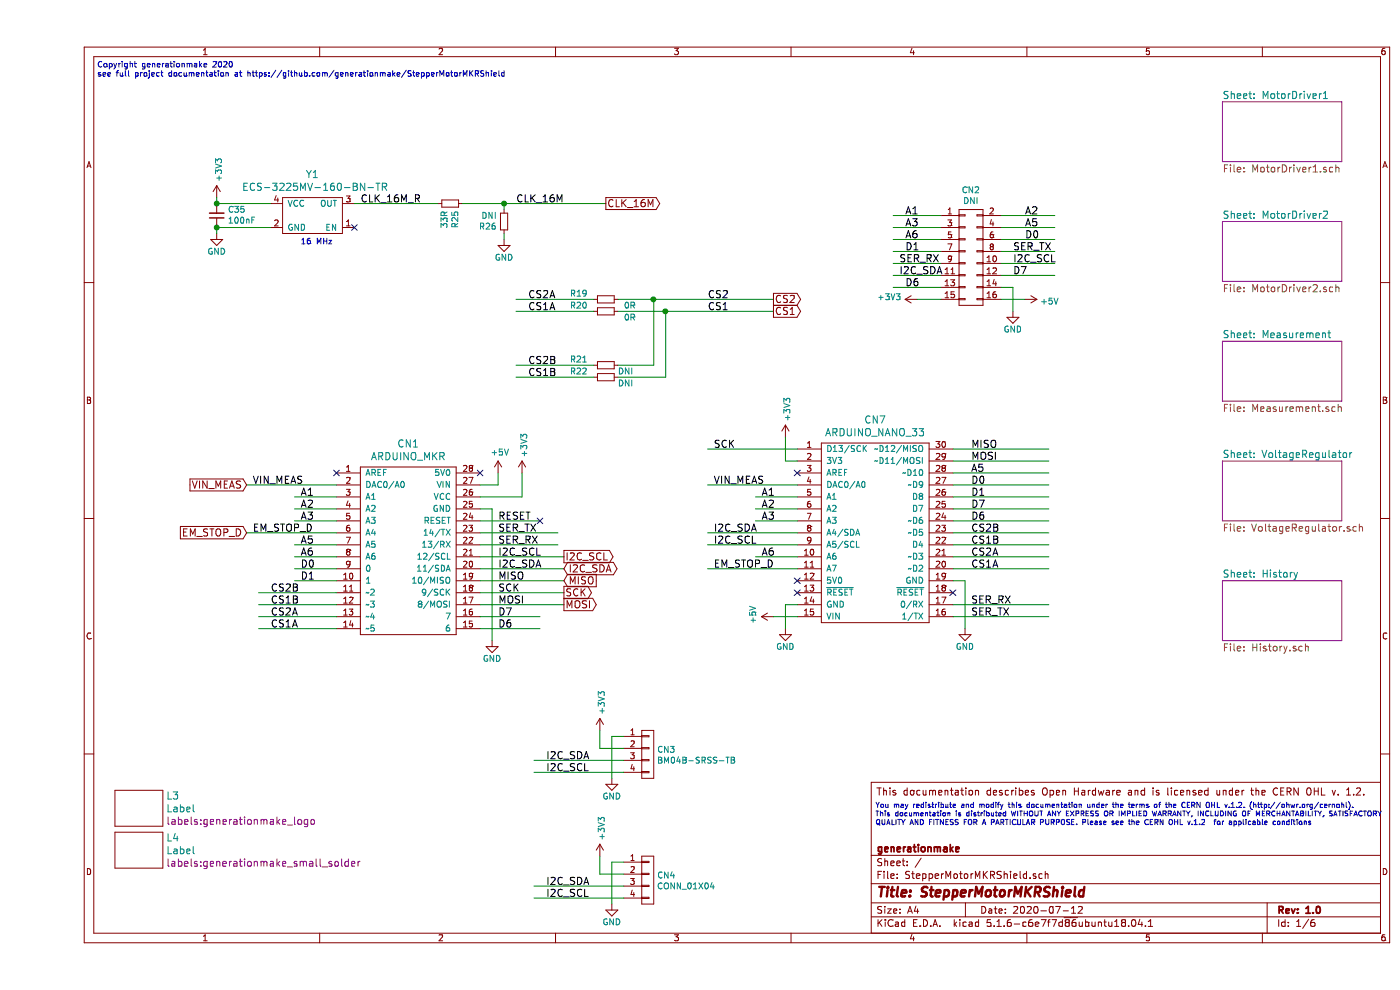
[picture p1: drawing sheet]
EESchema Schematic File Version 4
EELAYER 30 0
EELAYER END
$Descr A4 11693 8268
encoding utf-8
Sheet 1 6
Title "StepperMotorMKRShield"
Date "2020-07-12"
Rev "1.0"
Comp "generationmake"
Comment1 ""
Comment2 ""
Comment3 ""
Comment4 "This documentation describes Open Hardware and is licensed under the CERN OHL v. 1.2."
$EndDescr
Text Notes 500  650  0    47   ~ 0
Copyright generationmake 2020\nsee full project documentation at https://github.com/generationmake/StepperMotorMKRShield
Text Notes 7000 6900 0    43   ~ 0
You may redistribute and modify this documentation under the terms of the CERN OHL v.1.2. (http://ohwr.org/cernohl). \nThis documentation is distributed WITHOUT ANY EXPRESS OR IMPLIED WARRANTY, INCLUDING OF MERCHANTABILITY, SATISFACTORY \nQUALITY AND FITNESS FOR A PARTICULAR PURPOSE. Please see the CERN OHL v.1.2  for applicable conditions
Text Label 1800 4050 0    60   ~ 0
VIN_MEAS
Text Label 3850 4350 0    60   ~ 0
RESET
$Comp
L power-supply:+3V3 #PWR0106
U 1 1
P 4050 3950
F 0 "#PWR0106" H 4050 3800 50  0001 C CNN
F 1 "+3V3" V 4065 4078 50  0000 L CNN
F 2 "" H 4050 3950 50  0000 C CNN
F 3 "" H 4050 3950 50  0000 C CNN
	1    4050 3950
	1    0    0    -1  
$EndComp
Text Label 5600 2600 0    60   ~ 0
CS1
Wire Wire Line
	3700 4350 4200 4350
Wire Wire Line
	1750 4050 2500 4050
NoConn ~ 2500 3950
Text Label 1800 4450 0    60   ~ 0
EM_STOP_D
$Sheet
S 9900 2850 1000 500 
U 5DE3661B
F0 "Measurement" 60
F1 "Measurement.sch" 60
$EndSheet
Text GLabel 6150 2600 2    60   Output ~ 0
CS1
Text GLabel 1750 4450 0    60   Input ~ 0
EM_STOP_D
Text GLabel 1750 4050 0    60   Input ~ 0
VIN_MEAS
$Sheet
S 9900 3850 1000 500 
U 5DE38154
F0 "VoltageRegulator" 60
F1 "VoltageRegulator.sch" 60
$EndSheet
$Sheet
S 9900 850  1000 500 
U 5DEC41AF
F0 "MotorDriver1" 60
F1 "MotorDriver1.sch" 60
$EndSheet
$Sheet
S 9900 1850 1000 500 
U 5DE3616E
F0 "MotorDriver2" 60
F1 "MotorDriver2.sch" 60
$EndSheet
$Sheet
S 9900 4850 1000 500 
U 5DE38FE7
F0 "History" 60
F1 "History.sch" 60
$EndSheet
Wire Wire Line
	1750 4450 2500 4450
Text GLabel 4400 4950 2    60   Output ~ 0
SCK
Text GLabel 4400 5050 2    60   Output ~ 0
MOSI
Text GLabel 4400 4850 2    60   Input ~ 0
MISO
Text GLabel 6150 2500 2    60   Output ~ 0
CS2
Text Label 5600 2500 0    60   ~ 0
CS2
$Comp
L mechanical-connectors:CONN_01X04 CN3
U 1 1
P 5100 6300
F 0 "CN3" H 5178 6341 50  0000 L CNN
F 1 "BM04B-SRSS-TB" H 5178 6250 50  0000 L CNN
F 2 "connectors_JST_SH:Connectors_JST_BM04B-SRSS-TB" H 5100 6300 50  0001 C CNN
F 3 "" H 5100 6300 50  0000 C CNN
	1    5100 6300
	1    0    0    -1  
$EndComp
$Comp
L power-supply:+3V3 #PWR080
U 1 1
P 4700 6100
F 0 "#PWR080" H 4700 5950 50  0001 C CNN
F 1 "+3V3" V 4715 6228 50  0000 L CNN
F 2 "" H 4700 6100 50  0000 C CNN
F 3 "" H 4700 6100 50  0000 C CNN
	1    4700 6100
	1    0    0    -1  
$EndComp
$Comp
L power-supply:GND #PWR082
U 1 1
P 4800 6500
F 0 "#PWR082" H 4800 6250 50  0001 C CNN
F 1 "GND" H 4800 6350 50  0000 C CNN
F 2 "" H 4800 6500 50  0000 C CNN
F 3 "" H 4800 6500 50  0000 C CNN
	1    4800 6500
	1    0    0    -1  
$EndComp
Wire Wire Line
	4900 6150 4800 6150
Wire Wire Line
	4800 6150 4800 6500
Wire Wire Line
	4900 6250 4700 6250
Wire Wire Line
	4700 6250 4700 6100
Wire Wire Line
	4150 6350 4900 6350
Wire Wire Line
	4150 6450 4900 6450
Text Label 4250 6350 0    60   ~ 0
I2C_SDA
Text Label 4250 6450 0    60   ~ 0
I2C_SCL
Text Label 3850 4550 0    60   ~ 0
SER_RX
Text Label 3850 4450 0    60   ~ 0
SER_TX
$Comp
L mechanical-connectors:CONN_01X04 CN4
U 1 1
P 5100 7350
F 0 "CN4" H 5178 7391 50  0000 L CNN
F 1 "CONN_01X04" H 5178 7300 50  0000 L CNN
F 2 "pin_headers:Pin_Header_Straight_1x04" H 5100 7350 50  0001 C CNN
F 3 "" H 5100 7350 50  0000 C CNN
	1    5100 7350
	1    0    0    -1  
$EndComp
$Comp
L power-supply:+3V3 #PWR084
U 1 1
P 4700 7150
F 0 "#PWR084" H 4700 7000 50  0001 C CNN
F 1 "+3V3" V 4715 7278 50  0000 L CNN
F 2 "" H 4700 7150 50  0000 C CNN
F 3 "" H 4700 7150 50  0000 C CNN
	1    4700 7150
	1    0    0    -1  
$EndComp
$Comp
L power-supply:GND #PWR086
U 1 1
P 4800 7550
F 0 "#PWR086" H 4800 7300 50  0001 C CNN
F 1 "GND" H 4800 7400 50  0000 C CNN
F 2 "" H 4800 7550 50  0000 C CNN
F 3 "" H 4800 7550 50  0000 C CNN
	1    4800 7550
	1    0    0    -1  
$EndComp
Wire Wire Line
	4900 7200 4800 7200
Wire Wire Line
	4800 7200 4800 7550
Wire Wire Line
	4900 7300 4700 7300
Wire Wire Line
	4700 7300 4700 7150
Wire Wire Line
	4150 7400 4900 7400
Wire Wire Line
	4150 7500 4900 7500
Text Label 4250 7400 0    60   ~ 0
I2C_SDA
Text Label 4250 7500 0    60   ~ 0
I2C_SCL
$Comp
L devices:R_0603 R19
U 1 1
P 4750 2500
F 0 "R19" V 4700 2200 50  0000 L CNN
F 1 "0R" V 4800 2650 50  0000 L CNN
F 2 "resistors:R_0603" H 4750 2350 50  0001 C CNN
F 3 "" H 4750 2500 50  0000 C CNN
	1    4750 2500
	0    1    1    0   
$EndComp
$Comp
L devices:R_0603 R20
U 1 1
P 4750 2600
F 0 "R20" V 4700 2300 50  0000 L CNN
F 1 "0R" V 4800 2750 50  0000 L CNN
F 2 "resistors:R_0603" H 4750 2450 50  0001 C CNN
F 3 "" H 4750 2600 50  0000 C CNN
	1    4750 2600
	0    1    1    0   
$EndComp
$Comp
L devices:R_0603 R21
U 1 1
P 4750 3050
F 0 "R21" V 4700 2750 50  0000 L CNN
F 1 "DNI" V 4800 3150 50  0000 L CNN
F 2 "resistors:R_0603" H 4750 2900 50  0001 C CNN
F 3 "" H 4750 3050 50  0000 C CNN
	1    4750 3050
	0    1    1    0   
$EndComp
$Comp
L devices:R_0603 R22
U 1 1
P 4750 3150
F 0 "R22" V 4700 2850 50  0000 L CNN
F 1 "DNI" V 4800 3250 50  0000 L CNN
F 2 "resistors:R_0603" H 4750 3000 50  0001 C CNN
F 3 "" H 4750 3150 50  0000 C CNN
	1    4750 3150
	0    1    1    0   
$EndComp
Wire Wire Line
	4000 2500 4650 2500
Wire Wire Line
	4000 2600 4650 2600
Wire Wire Line
	4000 3050 4650 3050
Wire Wire Line
	4000 3150 4650 3150
Wire Wire Line
	4850 2500 5150 2500
Wire Wire Line
	4850 2600 5250 2600
Wire Wire Line
	4850 3050 5150 3050
Wire Wire Line
	5150 3050 5150 2500
Connection ~ 5150 2500
Wire Wire Line
	5150 2500 6150 2500
Wire Wire Line
	4850 3150 5250 3150
Wire Wire Line
	5250 3150 5250 2600
Connection ~ 5250 2600
Wire Wire Line
	5250 2600 6150 2600
Text Label 4100 2500 0    60   ~ 0
CS2A
Text Label 4100 2600 0    60   ~ 0
CS1A
Text Label 4100 3050 0    60   ~ 0
CS2B
Text Label 4100 3150 0    60   ~ 0
CS1B
Wire Wire Line
	2500 5250 1850 5250
Wire Wire Line
	2500 5150 1850 5150
Wire Wire Line
	2500 5050 1850 5050
Wire Wire Line
	2500 4950 1850 4950
Text Label 1950 4950 0    60   ~ 0
CS2B
Text Label 1950 5050 0    60   ~ 0
CS1B
Text Label 1950 5150 0    60   ~ 0
CS2A
Text Label 1950 5250 0    60   ~ 0
CS1A
$Comp
L devices:oscillator Y1
U 1 1
P 2300 1800
F 0 "Y1" H 2300 2147 60  0000 C CNN
F 1 " ECS-3225MV-160-BN-TR" H 2300 2041 60  0000 C CNN
F 2 "crystals:Crystal_SMD_3.2x2.5mm_4Pad" H 2300 1800 60  0001 C CNN
F 3 "" H 2300 1800 60  0001 C CNN
	1    2300 1800
	1    0    0    -1  
$EndComp
$Comp
L devices:R_0603 R25
U 1 1
P 3450 1700
F 0 "R25" H 3509 1746 50  0000 L CNN
F 1 "33R" H 3509 1655 50  0000 L CNN
F 2 "resistors:R_0603" H 3450 1550 50  0001 C CNN
F 3 "" H 3450 1700 50  0000 C CNN
	1    3450 1700
	0    1    1    0   
$EndComp
$Comp
L devices:R_0603 R26
U 1 1
P 3900 1850
F 0 "R26" H 3959 1896 50  0000 L CNN
F 1 "DNI" H 3959 1805 50  0000 L CNN
F 2 "resistors:R_0603" H 3900 1700 50  0001 C CNN
F 3 "" H 3900 1850 50  0000 C CNN
	1    3900 1850
	-1   0    0    1   
$EndComp
$Comp
L devices:C_0603 C35
U 1 1
P 1500 1800
F 0 "C35" H 1408 1754 50  0000 R CNN
F 1 "100nF" H 1408 1845 50  0000 R CNN
F 2 "capacitors:C_0603" H 1500 1650 50  0001 C CNN
F 3 "" H 1500 1800 50  0000 C CNN
	1    1500 1800
	-1   0    0    1   
$EndComp
$Comp
L power-supply:+3V3 #PWR095
U 1 1
P 1500 1650
F 0 "#PWR095" H 1500 1500 50  0001 C CNN
F 1 "+3V3" V 1515 1778 50  0000 L CNN
F 2 "" H 1500 1650 50  0000 C CNN
F 3 "" H 1500 1650 50  0000 C CNN
	1    1500 1650
	1    0    0    -1  
$EndComp
$Comp
L power-supply:GND #PWR096
U 1 1
P 1500 1950
F 0 "#PWR096" H 1500 1700 50  0001 C CNN
F 1 "GND" H 1500 1800 50  0000 C CNN
F 2 "" H 1500 1950 50  0000 C CNN
F 3 "" H 1500 1950 50  0000 C CNN
	1    1500 1950
	1    0    0    -1  
$EndComp
$Comp
L power-supply:GND #PWR097
U 1 1
P 3900 2000
F 0 "#PWR097" H 3900 1750 50  0001 C CNN
F 1 "GND" H 3900 1850 50  0000 C CNN
F 2 "" H 3900 2000 50  0000 C CNN
F 3 "" H 3900 2000 50  0000 C CNN
	1    3900 2000
	1    0    0    -1  
$EndComp
Wire Wire Line
	3900 1750 3900 1700
Connection ~ 3900 1700
Wire Wire Line
	3900 1700 3550 1700
Wire Wire Line
	3900 1950 3900 2000
Wire Wire Line
	1500 1650 1500 1700
Wire Wire Line
	1500 1900 1500 1950
Wire Wire Line
	1950 1900 1500 1900
Connection ~ 1500 1900
Wire Wire Line
	1950 1700 1500 1700
Connection ~ 1500 1700
NoConn ~ 2650 1900
Wire Wire Line
	3900 1700 4750 1700
Wire Wire Line
	2650 1700 3350 1700
Text Label 4000 1700 0    60   ~ 0
CLK_16M
Text Label 2700 1700 0    60   ~ 0
CLK_16M_R
Text GLabel 4750 1700 2    60   Output ~ 0
CLK_16M
$Comp
L mechanical-connectors:CONN_02X08 CN2
U 1 1
P 7800 2150
F 0 "CN2" H 7800 2715 50  0000 C CNN
F 1 "DNI" H 7800 2624 50  0000 C CNN
F 2 "pin_headers:Pin_Header_Straight_2x08" H 7800 950 50  0001 C CNN
F 3 "" H 7800 950 50  0000 C CNN
	1    7800 2150
	1    0    0    -1  
$EndComp
Wire Wire Line
	2150 4550 2500 4550
Wire Wire Line
	2150 4350 2500 4350
Wire Wire Line
	2150 4250 2500 4250
Wire Wire Line
	2150 4150 2500 4150
Text Label 2200 4150 0    60   ~ 0
A1
Text Label 2200 4250 0    60   ~ 0
A2
Text Label 2200 4350 0    60   ~ 0
A3
Text Label 2200 4550 0    60   ~ 0
A5
Text Label 3850 5250 0    60   ~ 0
D6
Text Label 2200 4850 0    60   ~ 0
D1
Text Label 2200 4750 0    60   ~ 0
D0
Text Label 2200 4650 0    60   ~ 0
A6
Wire Wire Line
	7150 1800 7550 1800
Wire Wire Line
	7150 1900 7550 1900
Wire Wire Line
	7150 2000 7550 2000
Wire Wire Line
	7150 2100 7550 2100
Wire Wire Line
	7150 2200 7550 2200
Wire Wire Line
	8050 2200 8500 2200
Wire Wire Line
	8500 2100 8050 2100
Wire Wire Line
	8050 2000 8500 2000
Wire Wire Line
	8500 1900 8050 1900
Wire Wire Line
	8500 1800 8050 1800
Text Label 7250 1800 0    60   ~ 0
A1
Text Label 8250 1800 0    60   ~ 0
A2
Text Label 7250 1900 0    60   ~ 0
A3
Text Label 8250 1900 0    60   ~ 0
A5
Text Label 7200 2200 0    60   ~ 0
SER_RX
Text Label 8150 2100 0    60   ~ 0
SER_TX
$Comp
L power-supply:GND #PWR083
U 1 1
P 8150 2600
F 0 "#PWR083" H 8150 2350 50  0001 C CNN
F 1 "GND" H 8150 2450 50  0000 C CNN
F 2 "" H 8150 2600 50  0000 C CNN
F 3 "" H 8150 2600 50  0000 C CNN
	1    8150 2600
	1    0    0    -1  
$EndComp
$Comp
L power-supply:+3V3 #PWR078
U 1 1
P 7350 2500
F 0 "#PWR078" H 7350 2350 50  0001 C CNN
F 1 "+3V3" V 7365 2628 50  0000 L CNN
F 2 "" H 7350 2500 50  0000 C CNN
F 3 "" H 7350 2500 50  0000 C CNN
	1    7350 2500
	0    -1   -1   0   
$EndComp
$Comp
L power-supply:+5V #PWR085
U 1 1
P 8250 2500
F 0 "#PWR085" H 8250 2350 50  0001 C CNN
F 1 "+5V" V 8265 2628 50  0000 L CNN
F 2 "" H 8250 2500 50  0000 C CNN
F 3 "" H 8250 2500 50  0000 C CNN
	1    8250 2500
	0    1    1    0   
$EndComp
Wire Wire Line
	8150 2600 8150 2400
Wire Wire Line
	8250 2500 8050 2500
Wire Wire Line
	7350 2500 7550 2500
Wire Wire Line
	8050 2400 8150 2400
Wire Wire Line
	8050 2300 8500 2300
Wire Wire Line
	7150 2300 7550 2300
Text Label 8150 2200 0    60   ~ 0
I2C_SCL
Text Label 7200 2300 0    60   ~ 0
I2C_SDA
$Comp
L devices:Label L3
U 1 1
P 850 6750
F 0 "L3" H 1078 6856 60  0000 L CNN
F 1 "Label" H 1078 6750 60  0000 L CNN
F 2 "labels:generationmake_logo" H 1078 6644 60  0000 L CNN
F 3 "" H 850 6750 60  0000 C CNN
	1    850  6750
	1    0    0    -1  
$EndComp
$Comp
L devices:Label L4
U 1 1
P 850 7100
F 0 "L4" H 1078 7206 60  0000 L CNN
F 1 "Label" H 1078 7100 60  0000 L CNN
F 2 "labels:generationmake_small_solder" H 1078 6994 60  0000 L CNN
F 3 "" H 850 7100 60  0000 C CNN
	1    850  7100
	1    0    0    -1  
$EndComp
Text Notes 2200 2050 0    47   ~ 0
16 MHz
$Comp
L MODULE_compute:ARDUINO_MKR CN1
U 1 1
P 3100 4600
F 0 "CN1" H 3100 5497 60  0000 C CNN
F 1 "ARDUINO_MKR" H 3100 5391 60  0000 C CNN
F 2 "MODULE_compute:ARDUINO_MKR_BASEBOARD" H 3000 5250 60  0001 C CNN
F 3 "" H 3100 4300 60  0000 C CNN
	1    3100 4600
	1    0    0    -1  
$EndComp
NoConn ~ 3700 3950
$Comp
L power-supply:+5V #PWR0105
U 1 1
P 3850 3950
F 0 "#PWR0105" H 3850 3800 50  0001 C CNN
F 1 "+5V" H 3865 4123 50  0000 C CNN
F 2 "" H 3850 3950 50  0000 C CNN
F 3 "" H 3850 3950 50  0000 C CNN
	1    3850 3950
	1    0    0    -1  
$EndComp
$Comp
L power-supply:GND #PWR0113
U 1 1
P 3800 5350
F 0 "#PWR0113" H 3800 5100 50  0001 C CNN
F 1 "GND" H 3800 5200 50  0000 C CNN
F 2 "" H 3800 5350 50  0000 C CNN
F 3 "" H 3800 5350 50  0000 C CNN
	1    3800 5350
	1    0    0    -1  
$EndComp
Wire Wire Line
	3700 4250 3800 4250
Wire Wire Line
	3700 4150 4050 4150
Wire Wire Line
	4050 4150 4050 3950
Wire Wire Line
	3700 4050 3850 4050
Wire Wire Line
	3850 4050 3850 3950
NoConn ~ 4200 4350
Wire Wire Line
	3800 4250 3800 5350
Text GLabel 4400 4650 2    60   Output ~ 0
I2C_SCL
Text GLabel 4400 4750 2    60   BiDi ~ 0
I2C_SDA
Text Label 3850 4750 0    60   ~ 0
I2C_SDA
Text Label 3850 4650 0    60   ~ 0
I2C_SCL
Wire Wire Line
	3700 4650 4400 4650
Wire Wire Line
	3700 4750 4400 4750
Wire Wire Line
	4400 4850 3700 4850
Wire Wire Line
	3700 4950 4400 4950
Wire Wire Line
	4400 5050 3700 5050
Wire Wire Line
	3700 4550 4350 4550
Wire Wire Line
	3700 4450 4350 4450
Text Label 3850 4850 0    60   ~ 0
MISO
Text Label 3850 4950 0    60   ~ 0
SCK
Text Label 3850 5050 0    60   ~ 0
MOSI
Text Label 3850 5150 0    60   ~ 0
D7
Wire Wire Line
	3700 5150 4200 5150
Wire Wire Line
	3700 5250 4200 5250
Wire Wire Line
	2150 4650 2500 4650
Wire Wire Line
	2150 4750 2500 4750
Wire Wire Line
	2150 4850 2500 4850
Text Label 7250 2000 0    60   ~ 0
A6
Text Label 8250 2000 0    60   ~ 0
D0
Text Label 7250 2100 0    60   ~ 0
D1
Text Label 8150 2300 0    60   ~ 0
D7
Wire Wire Line
	7150 2400 7550 2400
Text Label 7250 2400 0    60   ~ 0
D6
$Comp
L MODULE_compute:ARDUINO_NANO_33 CN7
U 1 1
P 7000 4400
F 0 "CN7" H 7000 5297 60  0000 C CNN
F 1 "ARDUINO_NANO_33" H 7000 5191 60  0000 C CNN
F 2 "MODULE_compute:ARDUINO_NANO_33" H 6900 4750 60  0001 C CNN
F 3 "" H 7000 4100 60  0000 C CNN
	1    7000 4400
	1    0    0    -1  
$EndComp
$Comp
L power-supply:GND #PWR022
U 1 1
P 6250 5250
F 0 "#PWR022" H 6250 5000 50  0001 C CNN
F 1 "GND" H 6250 5100 50  0000 C CNN
F 2 "" H 6250 5250 50  0000 C CNN
F 3 "" H 6250 5250 50  0000 C CNN
	1    6250 5250
	1    0    0    -1  
$EndComp
$Comp
L power-supply:+5V #PWR017
U 1 1
P 6150 5150
F 0 "#PWR017" H 6150 5000 50  0001 C CNN
F 1 "+5V" H 6165 5323 50  0000 C CNN
F 2 "" H 6150 5150 50  0000 C CNN
F 3 "" H 6150 5150 50  0000 C CNN
	1    6150 5150
	0    -1   -1   0   
$EndComp
$Comp
L power-supply:GND #PWR023
U 1 1
P 7750 5250
F 0 "#PWR023" H 7750 5000 50  0001 C CNN
F 1 "GND" H 7750 5100 50  0000 C CNN
F 2 "" H 7750 5250 50  0000 C CNN
F 3 "" H 7750 5250 50  0000 C CNN
	1    7750 5250
	1    0    0    -1  
$EndComp
$Comp
L power-supply:+3V3 #PWR019
U 1 1
P 6250 3650
F 0 "#PWR019" H 6250 3500 50  0001 C CNN
F 1 "+3V3" V 6265 3778 50  0000 L CNN
F 2 "" H 6250 3650 50  0000 C CNN
F 3 "" H 6250 3650 50  0000 C CNN
	1    6250 3650
	1    0    0    -1  
$EndComp
Wire Wire Line
	6350 3850 6250 3850
Wire Wire Line
	6250 3850 6250 3650
Wire Wire Line
	6350 5050 6250 5050
Wire Wire Line
	6250 5050 6250 5250
Wire Wire Line
	6350 5150 6150 5150
Wire Wire Line
	7650 4850 7750 4850
Wire Wire Line
	7750 4850 7750 5250
Text Label 5650 4050 0    60   ~ 0
VIN_MEAS
Wire Wire Line
	5600 4050 6350 4050
Text Label 5650 4750 0    60   ~ 0
EM_STOP_D
Wire Wire Line
	5600 4450 6350 4450
Wire Wire Line
	6000 4350 6350 4350
Wire Wire Line
	6000 4250 6350 4250
Wire Wire Line
	6000 4150 6350 4150
Text Label 6050 4150 0    60   ~ 0
A1
Text Label 6050 4250 0    60   ~ 0
A2
Text Label 6050 4350 0    60   ~ 0
A3
Text Label 6050 4650 0    60   ~ 0
A6
Wire Wire Line
	6000 4650 6350 4650
NoConn ~ 6350 3950
NoConn ~ 6350 4950
NoConn ~ 7650 4950
Wire Wire Line
	5600 4750 6350 4750
Wire Wire Line
	8450 5050 7650 5050
Wire Wire Line
	8450 5150 7650 5150
Wire Wire Line
	5600 3750 6350 3750
Wire Wire Line
	8450 4750 7650 4750
Wire Wire Line
	8450 4650 7650 4650
Wire Wire Line
	8450 4550 7650 4550
Wire Wire Line
	8450 4450 7650 4450
Wire Wire Line
	8450 4350 7650 4350
Wire Wire Line
	8450 4250 7650 4250
Wire Wire Line
	7650 4150 8450 4150
Wire Wire Line
	8450 4050 7650 4050
Wire Wire Line
	8450 3950 7650 3950
Wire Wire Line
	8450 3850 7650 3850
Wire Wire Line
	8450 3750 7650 3750
Wire Wire Line
	5600 4550 6350 4550
NoConn ~ 6350 4850
Text Label 5650 4450 0    60   ~ 0
I2C_SDA
Text Label 5650 4550 0    60   ~ 0
I2C_SCL
Text Label 5650 3750 0    60   ~ 0
SCK
Text Label 7800 3750 0    60   ~ 0
MISO
Text Label 7800 3850 0    60   ~ 0
MOSI
Text Label 7800 5050 0    60   ~ 0
SER_RX
Text Label 7800 5150 0    60   ~ 0
SER_TX
Text Label 7800 4750 0    60   ~ 0
CS1A
Text Label 7800 4650 0    60   ~ 0
CS2A
Text Label 7800 4550 0    60   ~ 0
CS1B
Text Label 7800 4450 0    60   ~ 0
CS2B
Text Label 7800 4350 0    60   ~ 0
D6
Text Label 7800 4250 0    60   ~ 0
D7
Text Label 7800 4150 0    60   ~ 0
D1
Text Label 7800 4050 0    60   ~ 0
D0
Text Label 7800 3950 0    60   ~ 0
A5
$EndSCHEMATC
